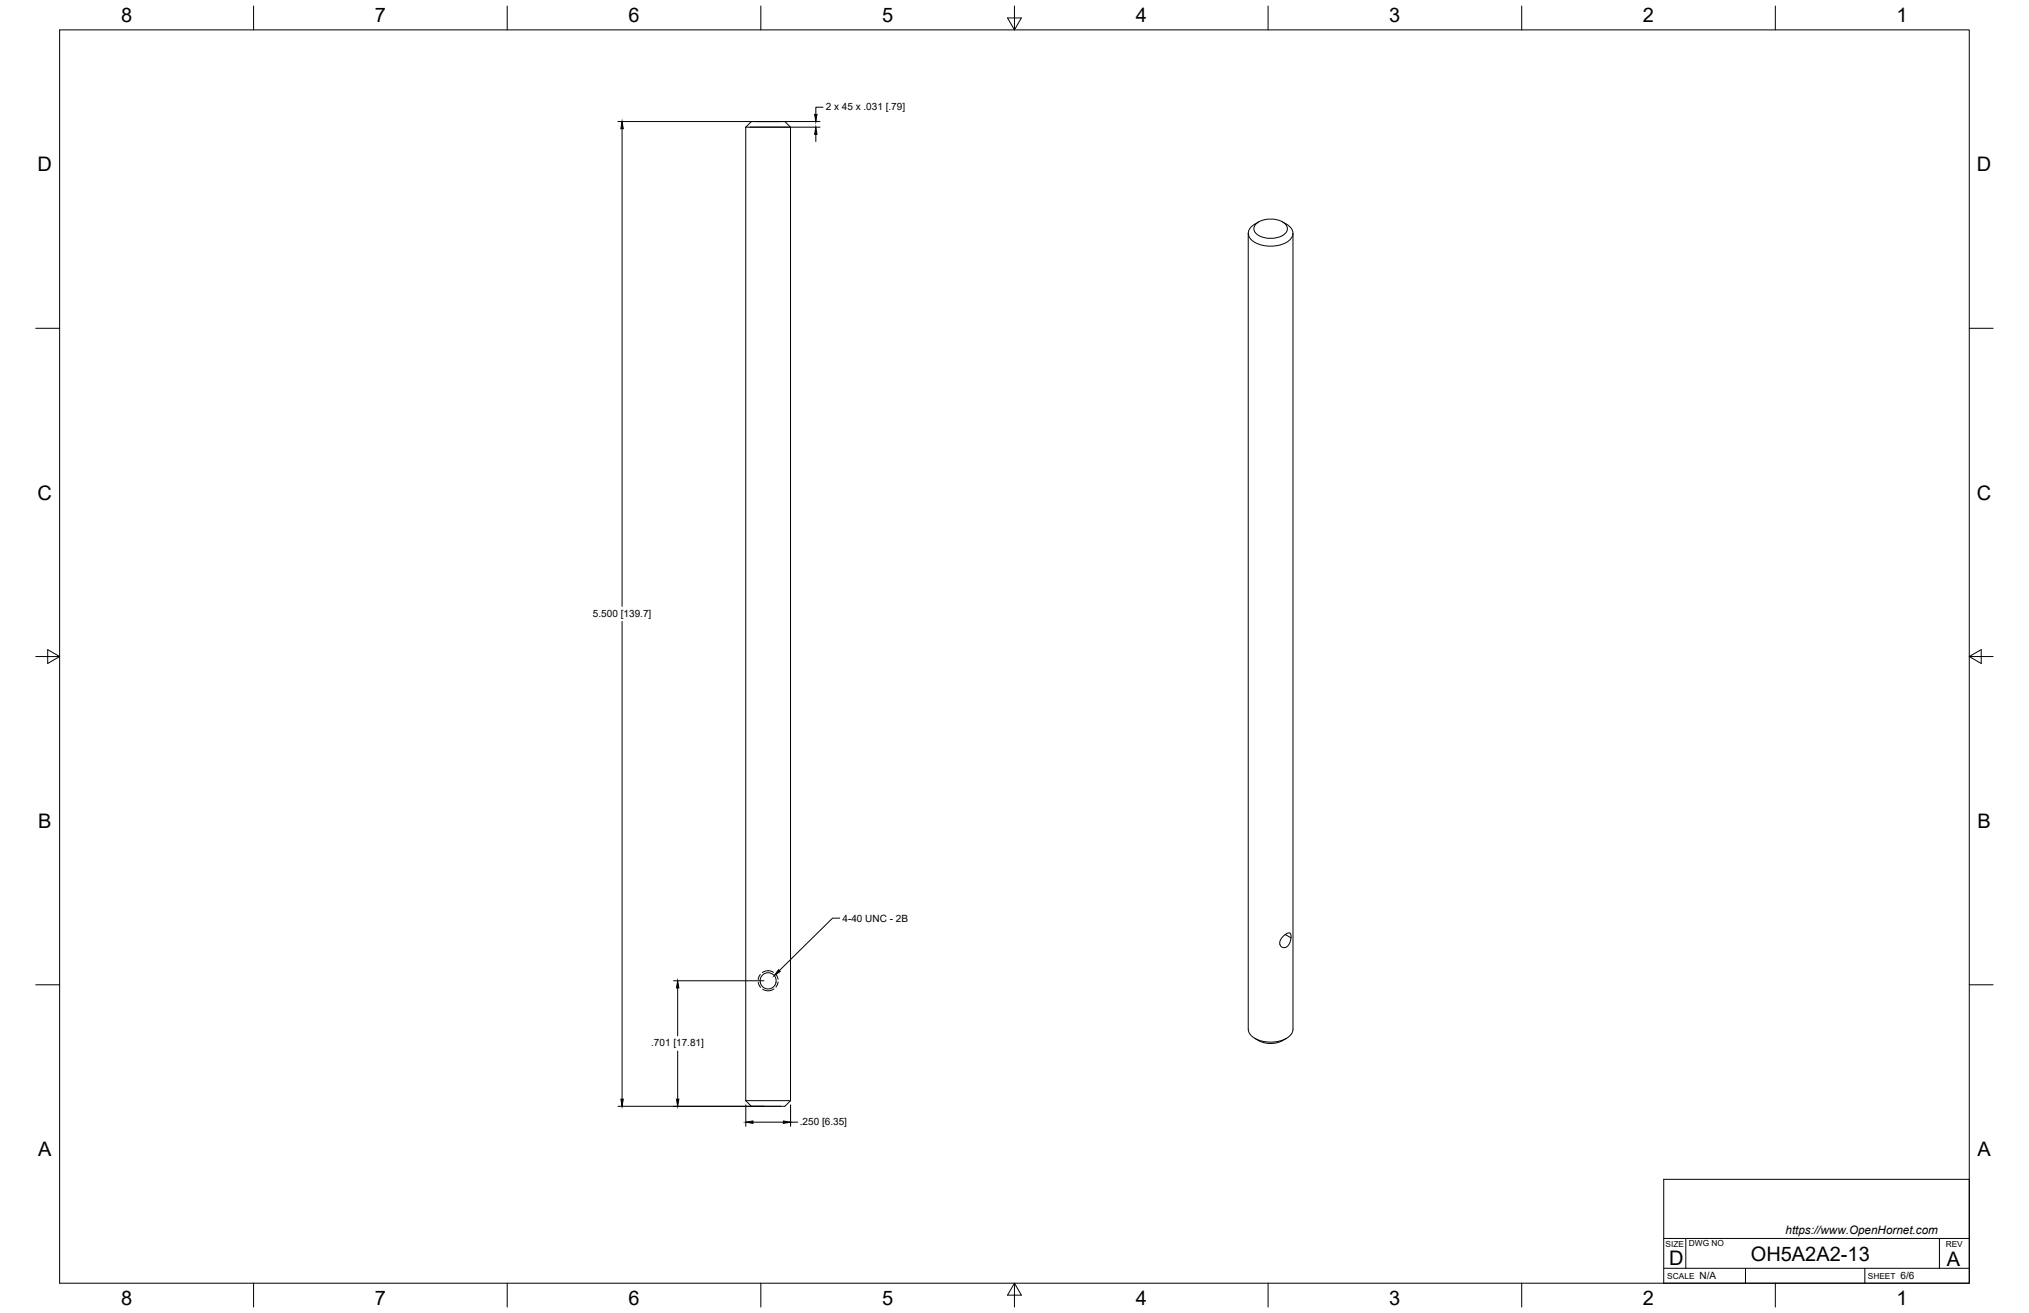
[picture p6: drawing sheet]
<svg xmlns="http://www.w3.org/2000/svg" width="864mm" height="559mm" viewBox="0 0 864 559" stroke-linecap="round" stroke-linejoin="round" font-family="sans-serif">
<!-- layer: Visible -->
<g fill="none" stroke="#000" stroke-width=".43">
<path d="M317.4 54.1h19.1M317.4 54.1l2.4-2.4h14.3l2.4 2.4v414.3M317.4 54.1v414.3M531.3 99.3v338.7a6.3 6.3 0 0 0 5.5 5 13.3 13.3 0 0 0 12.6-2.7l.9-2.3v-338.7M534.4 95.5a10.1 10.1 0 0 1 12.8 0 2.96 2.96 0 0 1-1.3 4.7 10.4 10.4 0 0 1-11.5-1 2.63 2.63 0 0 1 0-3.7zM535.7 94.4a6.4 6.4 0 0 0-4.4 4.5 5.6 5.6 0 0 0 4.8 5.2 13.8 13.8 0 0 0 13.1-2.2 3.9 3.9 0 0 0-1.6-6.5l-1.7-1M547 397.7l2.5 1.4-.1-1.5-.6-.6-1.2 .4-1.5 1.1-.9 1.1-.5 1.4 .2 1.2 .7 .9 1.3 .2 1.2-.7 .9-1.4 .5-2.1M534.1 441.9a11.5 11.5 0 0 0 13.5 0M317.4 468.4h19.1M317.4 468.4l2.4 2.4h14.3l2.4-2.4"/>
<circle cx="327" cy="417.4" r="3.4"/>
</g>
<!-- layer: Hidden -->
<path d="M322.7 418.1l1 2.1M323.6 414.7l-.9 2.2M329.2 413.8l-1.3-.6h-1.4l-2 .7M330.2 414.6l1 2.1M331.2 417.9l-.9 2.2M329.4 420.9l-2.4 .8-2.4-.7" fill="none" stroke="#000" stroke-width=".43"/>
<!-- layer: Border -->
<g fill="none" stroke="#000" stroke-width=".43">
<path d="M25.4 12.7h812.8v533.4h-812.8zM107.9 2.6v10.1M215.9 2.6v10.1M323.8 2.6v10.1M428.8 7.6h5.9l-2.9 5.1zM431.8 2.6v10.1M539.7 2.6v10.1M647.7 2.6v10.1M755.6 2.6v10.1M15.2 139.7h10.2M838.2 139.7h10.1M15.2 279.4h10.2"/>
<path d="M20.3 276.5l5.1 2.9-5.1 3zM838.2 279.4l5.1-2.9v5.9zM838.2 279.4h10.1M15.2 419.1h10.2M838.2 419.1h10.1M107.9 546.1v10.2M215.9 546.1v10.2M323.8 546.1v10.2M431.8 546.1l2.9 5.1h-5.9zM431.8 546.1v10.2M539.7 546.1v10.2M647.7 546.1v10.2"/>
<path d="M755.6 546.1v10.2"/>
</g>
<!-- layer: Titleblock -->
<path d="M708.1 501.9h130.1v44.2h-130.1zM708.1 539.8h130.1M708.1 527.1h130.1M717.5 527.1v12.7M742.9 539.8v6.3M793.7 539.8v6.3M825.5 527.1v12.7" fill="none" stroke="#000" stroke-width=".43"/>
<!-- layer: FD_Dimensions -->
<g fill="none" stroke="#000" stroke-width=".43">
<path d="M263 51.7h86M264.8 54.8v203.3M319.2 54.1h29.8M347.2 57.2v3M350.3 45.6h-3.1v3.1M264.8 264.5v203.3M286.7 417.4h38.5M288.4 420.5v20.4M288.4 447.3v20.5M263 470.8h69.3M317.4 470.2v9.2M320.5 477.6h12.9"/>
<path d="M336.5 470.2v9.2M336.5 477.6h3"/>
</g>
<path d="M264.8 51.7l.5 3.1h-1zM347.2 54.1l.5 3.1h-1zM346.7 48.7h1l-.5 3zM288.4 417.4l.5 3.1h-1zM264.3 467.8h1l-.5 3zM287.9 467.8h1l-.5 3zM317.4 477.6l3.1-.5v1zM333.4 477.1l3.1 .5-3.1 .5z" fill="#000" stroke="#000" stroke-width=".43"/>
<!-- layer: Hole Notes -->
<path d="M331.4 412.7l.7 .7-2.5 1.8z" fill="#000" stroke="#000" stroke-width=".43"/>
<path d="M357.4 390.8h-3l-22.7 22.3" fill="none" stroke="#000" stroke-width=".43"/>
<g font-size="8.5">
<text x="51.6" y="9.4">8</text>
<text x="159.5" y="9.4">7</text>
<text x="267.5" y="9.4">6</text>
<text x="375.4" y="9.3">5</text>
<text x="483.4" y="9.4">4</text>
<text x="591.3" y="9.4">3</text>
<text x="699.3" y="9.4">2</text>
<text x="807.2" y="9.4">1</text>
<text x="16" y="72.9">D</text>
<text x="841.4" y="72.9">D</text>
<text x="16" y="212.6">C</text>
<text x="841.4" y="212.6">C</text>
<text x="16.2" y="352.3">B</text>
<text x="841.7" y="352.3">B</text>
<text x="16.2" y="492">A</text>
<text x="841.7" y="492">A</text>
<text x="710.4" y="538.4">D</text>
<text x="745.2" y="536.7">OH5A2A2-13</text>
<text x="828.7" y="538.8">A</text>
<text x="51.6" y="555.5">8</text>
<text x="159.5" y="555.5">7</text>
<text x="267.5" y="555.5">6</text>
<text x="375.4" y="555.4">5</text>
<text x="483.4" y="555.5">4</text>
<text x="591.3" y="555.5">3</text>
<text x="699.3" y="555.5">2</text>
<text x="807.2" y="555.5">1</text>
</g>
<text font-size="5" x="760" y="525.2">https://www.OpenHornet.com</text>
<g font-size="4.3">
<text x="351.4" y="46.7">2 x 45 x .031 [.79]</text>
<text x="252.4" y="262.4">5.500 [139.7]</text>
<text x="358.6" y="392.3">4-40 UNC - 2B</text>
<text x="277.1" y="445.2">.701 [17.81]</text>
<text x="340.4" y="478.7">.250 [6.35]</text>
<text x="723.4" y="544.5">N/A</text>
<text x="809" y="544.5">6/6</text>
</g>
<g font-size="3.5">
<text x="708.9" y="530.9">SIZE</text>
<text x="718.9" y="530.5">DWG NO</text>
<text x="828.2" y="530.9">REV</text>
<text x="709.6" y="544.2">SCALE</text>
<text x="795" y="544.2">SHEET</text>
</g>
</svg>
